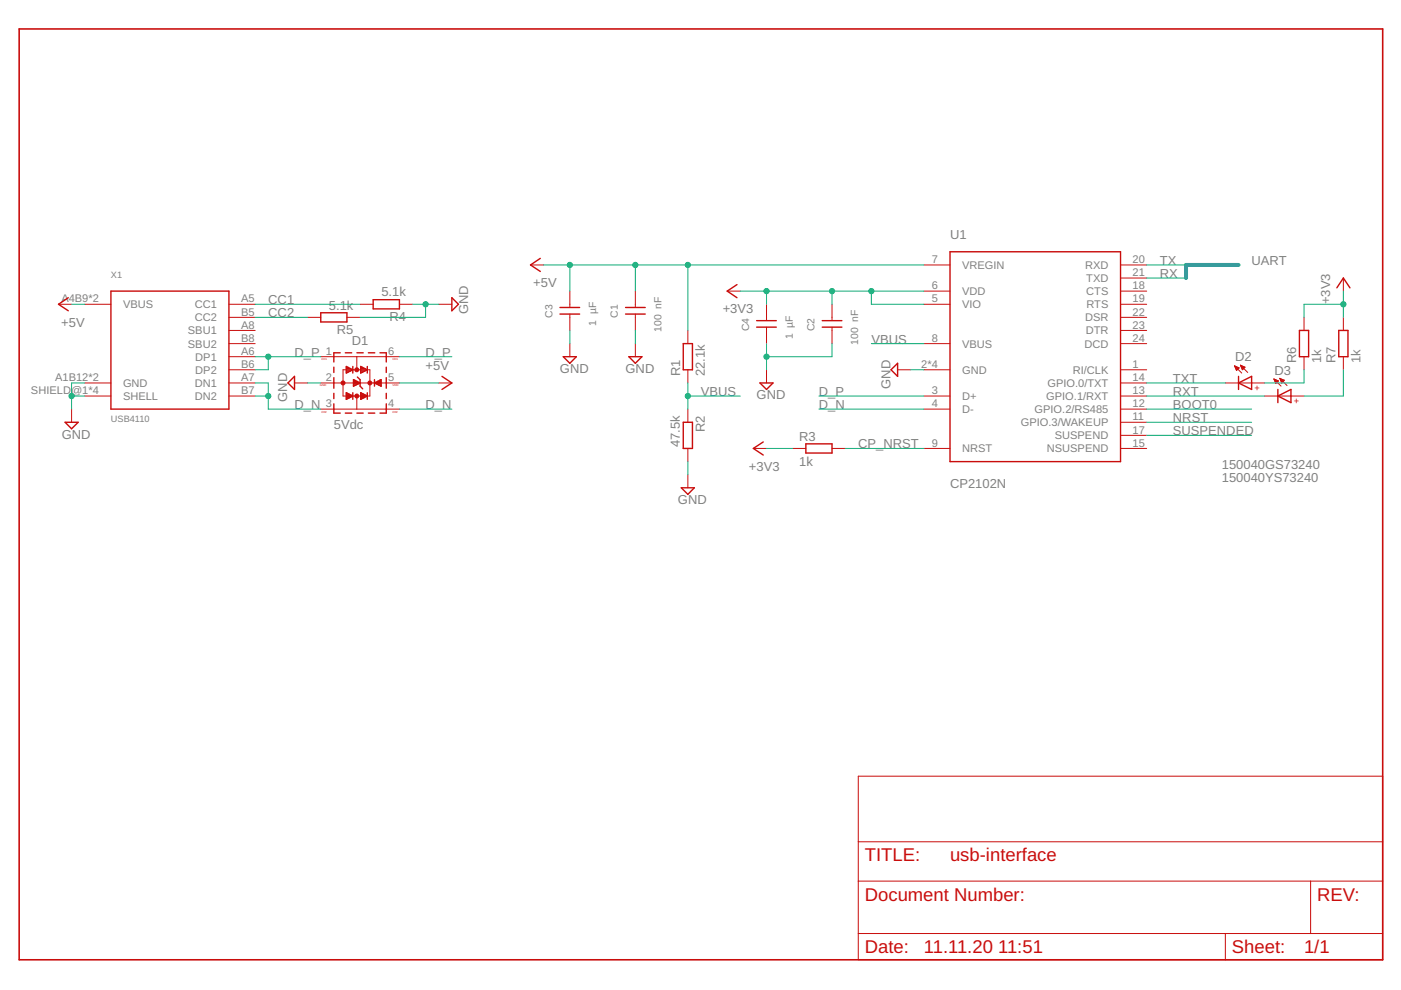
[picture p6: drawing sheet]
<svg xmlns="http://www.w3.org/2000/svg" width="297mm" height="210mm" viewBox="0 0 297 210" stroke-linecap="round" stroke-linejoin="round" font-family="sans-serif">
<g fill="none" stroke="#c90d0c" stroke-width=".21">
<path d="M112.5 56.2h2.8M195.9 56.2h5.5M237.6 56.2h5.5M237.6 58.9h5.5M284.8 58.9v2.8M12.4 64.5h2.8M18 64.5h5.5M48.5 64.5h5.6M48.5 67.3h5.6M48.5 70.1h5.6M48.5 72.9h5.6M48.5 75.6h5.6"/>
<path d="M48.5 78.4h5.6M65.2 67.3h2.8M68 75.6h16.7M73.3 78.4h-.6v5.6h.6M73.6 67.3h2.7M74.7 78.4h1.8M75.6 75.6v2.8M76.3 64.5h2.8M77.9 78.4h.5v5.6h-.5M84.7 64.5h2.8M93 64.5h2.8M120.8 61.7v3.5"/>
<path d="M120.8 66.6v3.5M120.8 72.9v2.7M134.7 61.7v3.5M134.7 66.6v3.5M134.7 72.9v2.7M145.8 70.1v2.8M145.8 78.4v2.8M154.2 61.7h2.8M162.5 64.5v3.5M162.5 69.4v3.5M162.5 78.4v2.8M176.4 64.5v3.5"/>
<path d="M176.4 69.4v3.5M190.3 78.4h2.8M195.9 64.5h5.5M195.9 72.9h5.5M195.9 78.4h5.5M195.9 61.7h5.5M237.6 64.5h5.5M237.6 67.3h5.5M237.6 70.1h5.5M237.6 72.9h5.5M237.6 78.4h5.5M237.6 61.7h5.5"/>
<path d="M261.7 77.6l1.6 1.5M261.7 77.6l1 .4-.5 .5zM261.8 77.6h.1M261.8 77.8h.4M261.9 77.9h.6M262 78h.7M262 78.2h.5M262.1 78.3h.3M262.1 78.4h.2M263 77.4l1.5 1.6M263 77.4l1 .5-.6 .5zM263 77.5h.2"/>
<path d="M263.1 77.6h.4M263.1 77.8h.7M263.2 77.9h.7M263.3 78h.5M263.3 78.2h.4M263.4 78.3h.1M276.5 67.3v2.8M276.5 75.6v2.8M284.8 67.3v2.8M284.8 75.6v2.8M15.2 86.7v2.8M18 81.2h5.5"/>
<path d="M18 84h5.5M48.5 81.2h5.6M48.5 84h5.6M62.4 81.2h2.8M68 81.2h7M68 86.7h16.7M74.7 84h1.8M75.6 84v2.7M76.3 81.2h8.4M93 81.2h2.8M145.8 86.7v2.8M145.8 95.1v2.8"/>
<path d="M159.7 95.1h2.8M168.1 95.1h2.8M176.4 95.1h2.8M195.9 84h5.5M195.9 86.7h5.5M195.9 95.1h5.5M237.6 81.2h5.5M237.6 84h5.5M237.6 86.7h5.5M237.6 89.5h5.5M237.6 95.1h5.5M237.6 92.3h5.5"/>
<path d="M259.8 81.2h8.3M268.1 84h8.4M270.1 80.3l1.5 1.6M270.1 80.3l1 .5-.6 .5zM270.2 80.5h.2M270.2 80.6h.5M270.3 80.8h.7M270.3 80.9h.7M270.4 81h.4M270.4 81.2h.3M270.5 81.3h.1M271.3 80.2l1.6 1.5"/>
<path d="M271.3 80.2l1 .4M271.3 80.2l.5 1 .5-.6M271.4 80.3h.2M271.5 80.5h.4M271.5 80.6h.8M271.6 80.8h.6M271.6 80.9h.5M271.7 81h.2M271.7 81.2h.1M145.8 100.6v2.8M182 164.6h111.2v38.9h-111.2zM182 178.5h111.2"/>
<path d="M182 186.8h111.2M182 197.9h111.2M259.8 197.9v5.6M277.9 186.8v11.1"/>
</g>
<g fill="none" stroke="#c90d0c" stroke-width=".3">
<path d="M114.6 54.8l-2.1 1.4 2.1 1.4M201.4 53.4h36.2v44.5h-36.2zM14.5 63.1l-2.1 1.4 2.1 1.4M23.5 61.7h25v25h-25zM62.4 79.8v2.8l-1.4-1.4zM68 66.3h5.6v2h-5.6zM70.8 77.9v1.1M72.1 74.8h-1.3v2M73.2 74.8h1.4M73.4 78.9h.4M73.4 78.7h.9M73.4 78.4h1.4"/>
<path d="M73.4 78.2h.9M73.4 77.9h.4M73.4 77.7l1.4 .7-1.4 .7zM74.8 77.7v1.4M75.7 74.8h1.3M75.8 79.9l.5 .6v1.4l.6 .5M76.5 77.7l1.4 .7-1.4 .7zM76.5 78.9h.4M76.5 78.7h.9M76.5 78.4h1.4M76.5 78.2h.9M76.5 77.9h.4"/>
<path d="M77.9 77.7v1.4M78.1 74.8h1.4M79.1 63.5h5.6v2h-5.6zM80.6 74.8h1.3v2M81.9 77.9v1.1M93.7 79.8l2.1 1.4-2.1 1.4M95.8 63.1l1.4 1.4-1.4 1.4zM118.7 65.2h4.2M118.7 66.6h4.2M119.4 75.6h2.8l-1.4 1.4zM132.6 65.2h4.2M132.6 66.6h4.2"/>
<path d="M133.3 75.6h2.8l-1.4 1.4zM144.9 72.9h1.9v5.5h-1.9zM156.3 60.3l-2.1 1.4 2.1 1.4M160.4 68h4.2M160.4 69.4h4.2M174.3 68h4.2M174.3 69.4h4.2M188.9 78.4l1.4-1.4v2.8zM262.6 79.8v2.8M275.5 70.1h2v5.5h-2zM283.4 61l1.4-2.1 1.4 2.1M283.8 70.1h2v5.5h-2z"/>
<path d="M13.8 89.5h2.8l-1.4 1.4zM70.8 85.6v2h1.3M70.8 80.1v2.2M70.8 83.4v1.1M73.2 87.6h1.4M73.4 84.6h.2M73.4 84.3h.7M73.4 84.1h1.2M73.4 83.8h1.1M73.4 83.6h.6M73.4 83.3h.2M73.4 83.3l1.4 .7-1.4 .7z"/>
<path d="M74.8 83.3v1.4M75 80.5l1.3 .7-1.3 .7zM75 81.9h.1M75 81.6h.5M75 81.4h1M75 81.1h1.2M75 80.9h.7M75 80.6h.2M75.7 87.6h1.3M76.5 83.3l1.4 .7-1.4 .7zM76.5 84.6h.2M76.5 84.3h.7"/>
<path d="M76.5 84.1h1.1M76.5 83.8h1.1M76.5 83.6h.6M76.5 83.3h.1M77.9 83.3v1.4M78.1 87.6h1.4M79.4 80.5v1.4M79.4 81.2l1.4-.7v1.4zM79.5 81.1h1.3M79.8 81.4h1M80 80.9h.8M80.2 81.6h.6"/>
<path d="M80.5 80.6h.3M80.8 81.9h.1M81.9 80.1v2.2M81.9 83.4v1.1M81.9 85.6v2h-1.3M144.9 89.5h1.9v5.6h-1.9zM161.1 81.2h2.8l-1.4 1.4zM161.8 93.7l-2.1 1.4 2.1 1.4M170.9 94.1h5.5v2h-5.5zM262.6 81.2l2.8-1.4v2.8zM270.9 84l2.8-1.4v2.8zM270.9 82.6v2.8"/>
<path d="M144.4 103.4h2.8l-1.4 1.4z"/>
</g>
<path d="M4.1 6.1h289.1v197.4h-289.1z" fill="none" stroke="#c90d0c" stroke-width=".34"/>
<g fill="#c90d0c" stroke="#c90d0c" stroke-width=".21">
<circle cx="78.4" cy="81.2" r=".42"/>
<circle cx="75.6" cy="78.4" r=".42"/>
<circle cx="75.6" cy="84" r=".42"/>
<circle cx="72.7" cy="81.2" r=".42"/>
</g>
<path d="M262.6 56.2h-11.1v2.7" fill="none" stroke="#0696d7" stroke-width=".85"/>
<g fill="none" stroke="#0dab76" stroke-width=".21">
<path d="M115.3 56.2h80.6M120.8 56.2v5.5M134.7 56.2v5.5M145.8 56.2v13.9M243.1 56.2h8.4M243.1 58.9h8.4M15.2 64.5h2.8M54.1 75.6h13.9M54.1 67.3h11.1M54.1 64.5h22.2M56.9 75.6v2.8h-2.8M84.7 75.6h11.1"/>
<path d="M87.5 64.5h5.5M90.2 64.5v2.8h-13.9M120.8 70.1v2.8M134.7 70.1v2.8M157 61.7h38.9M162.5 61.7v2.8M162.5 72.9v5.5M176.4 61.7v2.8M176.4 72.9v2.7h-13.9M184.7 61.7v2.8h11.2M184.7 72.9h11.2M193.1 78.4h2.8"/>
<path d="M276.5 78.4v2.8h-8.4M284.8 78.4v5.6h-8.3M284.8 64.5h-8.3v2.8M284.8 61.7v5.6M15.2 84h2.8M18 81.2h-2.8v5.5M54.1 84h2.8M54.1 81.2h2.8v5.5h11.1M65.2 81.2h2.8M84.7 81.2h8.3M84.7 86.7h11.1M145.8 84h11.2"/>
<path d="M145.8 81.2v5.5M145.8 97.9v2.7M162.5 95.1h5.6M173.6 84h22.3M173.6 86.7h22.3M179.2 95.1h16.7M243.1 84h25M243.1 81.2h16.7M243.1 89.5h22.3M243.1 86.7h22.3M243.1 92.3h22.3"/>
</g>
<g fill="#0dab76" stroke="#0dab76" stroke-width=".21">
<circle cx="15.2" cy="84" r=".55"/>
<circle cx="162.5" cy="75.6" r=".55"/>
<circle cx="90.2" cy="64.5" r=".55"/>
<circle cx="184.7" cy="61.7" r=".55"/>
<circle cx="162.5" cy="61.7" r=".55"/>
<circle cx="176.4" cy="61.7" r=".55"/>
<circle cx="284.8" cy="64.5" r=".55"/>
<circle cx="134.7" cy="56.2" r=".55"/>
<circle cx="120.8" cy="56.2" r=".55"/>
<circle cx="145.8" cy="56.2" r=".55"/>
<circle cx="145.8" cy="84" r=".55"/>
<circle cx="56.9" cy="75.6" r=".55"/>
<circle cx="56.9" cy="84" r=".55"/>
</g>
<g font-size="3.9" fill="#c90d0c">
<text x="183.4" y="182.6">TITLE:</text>
<text x="201.4" y="182.6">usb-interface</text>
<text x="183.4" y="191">Document Number:</text>
<text x="279.3" y="191">REV:</text>
<text x="183.4" y="202.1">Date:</text>
<text x="195.9" y="202.1">11.11.20</text>
<text x="211.6" y="202.1">11:51</text>
<text x="261.2" y="202.1">Sheet:</text>
<text x="276.5" y="202.1">1/1</text>
</g>
<g font-size="2.8" fill="#808080">
<text x="201.4" y="50.6">U1</text>
<text x="245.9" y="58.9">RX</text>
<text x="245.9" y="56.2">TX</text>
<text x="265.4" y="56.2">UART</text>
<text x="56.9" y="64.5">CC1</text>
<text x="69.7" y="65.6">5.1k</text>
<text x="80.9" y="62.8">5.1k</text>
<text x="113.1" y="60.9">+5V</text>
<text x="282" y="64.5" transform="rotate(-90 282 64.5)">+3V3</text>
<text x="13" y="69.2">+5V</text>
<text x="56.9" y="67.3">CC2</text>
<text x="71.4" y="70.9">R5</text>
<text x="82.6" y="68.1">R4</text>
<text x="99.3" y="66.6" transform="rotate(-90 99.3 66.6)">GND</text>
<text x="153.2" y="66.5">+3V3</text>
<text x="62.4" y="75.6">D_P</text>
<text x="74.6" y="73.1">D1</text>
<text x="90.2" y="75.6">D_P</text>
<text x="184.8" y="72.8">VBUS</text>
<text x="261.8" y="76.6">D2</text>
<text x="274.8" y="77" transform="rotate(-90 274.8 77)">R6</text>
<text x="280.1" y="77" transform="rotate(-90 280.1 77)">1k</text>
<text x="283.2" y="77" transform="rotate(-90 283.2 77)">R7</text>
<text x="288.4" y="77" transform="rotate(-90 288.4 77)">1k</text>
<text x="90.2" y="78.4">+5V</text>
<text x="118.7" y="79.1">GND</text>
<text x="132.6" y="79.1">GND</text>
<text x="144.2" y="79.8" transform="rotate(-90 144.2 79.8)">R1</text>
<text x="148.6" y="84">VBUS</text>
<text x="149.4" y="79.8" transform="rotate(-90 149.4 79.8)">22.1k</text>
<text x="173.6" y="84">D_P</text>
<text x="188.8" y="82.4" transform="rotate(-90 188.8 82.4)">GND</text>
<text x="248.7" y="81.2">TXT</text>
<text x="248.7" y="84">RXT</text>
<text x="270.2" y="79.4">D3</text>
<text x="60.9" y="85.2" transform="rotate(-90 60.9 85.2)">GND</text>
<text x="62.4" y="86.7">D_N</text>
<text x="90.2" y="86.7">D_N</text>
<text x="160.4" y="84.7">GND</text>
<text x="173.6" y="86.7">D_N</text>
<text x="248.7" y="89.5">NRST</text>
<text x="248.7" y="86.7">BOOT0</text>
<text x="13.1" y="93">GND</text>
<text x="70.8" y="91.1">5Vdc</text>
<text x="144.2" y="94.9" transform="rotate(-90 144.2 94.9)">47.5k</text>
<text x="149.4" y="91.7" transform="rotate(-90 149.4 91.7)">R2</text>
<text x="169.5" y="93.4">R3</text>
<text x="182" y="95.1">CP_NRST</text>
<text x="248.7" y="92.3">SUSPENDED</text>
<text x="158.8" y="99.8">+3V3</text>
<text x="169.5" y="98.7">1k</text>
<text x="259" y="99.4">150040GS73240</text>
<text x="143.7" y="106.9">GND</text>
<text x="201.4" y="103.4">CP2102N</text>
<text x="259" y="102.2">150040YS73240</text>
</g>
<g font-size="2.3" fill="#808080">
<text x="197.6" y="55.8">7</text>
<text x="204" y="57">VREGIN</text>
<text x="230.1" y="57">RXD</text>
<text x="230.3" y="59.8">TXD</text>
<text x="240.1" y="58.6">21</text>
<text x="240.1" y="55.8">20</text>
<text x="13" y="64.1">A4B9*2</text>
<text x="26.1" y="65.3">VBUS</text>
<text x="41.3" y="65.3">CC1</text>
<text x="51.1" y="64.1">A5</text>
<text x="197.6" y="61.3">6</text>
<text x="197.6" y="64.1">5</text>
<text x="204" y="62.6">VDD</text>
<text x="204" y="65.3">VIO</text>
<text x="230.3" y="62.6">CTS</text>
<text x="230.4" y="65.3">RTS</text>
<text x="240.1" y="64.1">19</text>
<text x="240.1" y="61.3">18</text>
<text x="39.8" y="70.9">SBU1</text>
<text x="41.3" y="68.1">CC2</text>
<text x="51.1" y="66.9">B5</text>
<text x="51.1" y="69.7">A8</text>
<text x="230.1" y="68.1">DSR</text>
<text x="230.2" y="70.9">DTR</text>
<text x="240.1" y="66.9">22</text>
<text x="240.1" y="69.7">23</text>
<text x="39.8" y="73.7">SBU2</text>
<text x="41.4" y="76.5">DP1</text>
<text x="51.1" y="72.5">B8</text>
<text x="51.1" y="75.2">A6</text>
<text x="69.1" y="75.2">1</text>
<text x="82.3" y="75.2">6</text>
<text x="197.6" y="72.5">8</text>
<text x="204" y="73.7">VBUS</text>
<text x="229.9" y="73.7">DCD</text>
<text x="240.1" y="72.5">24</text>
<text x="6.6" y="83.6">SHIELD@1*4</text>
<text x="11.7" y="80.8">A1B12*2</text>
<text x="26.1" y="82">GND</text>
<text x="41.3" y="82">DN1</text>
<text x="41.4" y="79.2">DP2</text>
<text x="51.1" y="78">B6</text>
<text x="51.1" y="80.8">A7</text>
<text x="51.1" y="83.6">B7</text>
<text x="69.1" y="80.8">2</text>
<text x="82.3" y="80.8">5</text>
<text x="195.3" y="78">2*4</text>
<text x="197.6" y="83.6">3</text>
<text x="204" y="79.2">GND</text>
<text x="222.1" y="82">GPIO.0/TXT</text>
<text x="227.4" y="79.2">RI/CLK</text>
<text x="240.1" y="83.6">13</text>
<text x="240.1" y="80.8">14</text>
<text x="240.1" y="78">1</text>
<text x="26.1" y="84.8">SHELL</text>
<text x="41.3" y="84.8">DN2</text>
<text x="69.1" y="86.4">3</text>
<text x="82.3" y="86.4">4</text>
<text x="197.6" y="86.4">4</text>
<text x="204" y="84.8">D+</text>
<text x="204" y="87.6">D-</text>
<text x="219.3" y="87.6">GPIO.2/RS485</text>
<text x="221.8" y="84.8">GPIO.1/RXT</text>
<text x="240.1" y="86.4">12</text>
<text x="240.1" y="89.1">11</text>
<text x="197.6" y="94.7">9</text>
<text x="204" y="95.9">NRST</text>
<text x="216.4" y="90.4">GPIO.3/WAKEUP</text>
<text x="221.9" y="95.9">NSUSPEND</text>
<text x="223.6" y="93.1">SUSPEND</text>
<text x="240.1" y="94.7">15</text>
<text x="240.1" y="91.9">17</text>
</g>
<g font-size="2.2" fill="#808080">
<text x="117.1" y="67.4" transform="rotate(-90 117.1 67.4)">C3</text>
<text x="126.4" y="69.1" transform="rotate(-90 126.4 69.1)">1 µF</text>
<text x="131" y="67.4" transform="rotate(-90 131 67.4)">C1</text>
<text x="140.3" y="70.3" transform="rotate(-90 140.3 70.3)">100 nF</text>
<text x="158.8" y="70.2" transform="rotate(-90 158.8 70.2)">C4</text>
<text x="168.1" y="71.9" transform="rotate(-90 168.1 71.9)">1 µF</text>
<text x="172.7" y="70.2" transform="rotate(-90 172.7 70.2)">C2</text>
<text x="182" y="73.1" transform="rotate(-90 182 73.1)">100 nF</text>
</g>
<g font-size="1.9" fill="#808080">
<text x="23.5" y="58.9">X1</text>
<text x="23.5" y="89.5">USB4110</text>
</g>
<g font-size="1.9" fill="#c90d0c">
<text x="266" y="82.8">+</text>
<text x="274.3" y="85.6">+</text>
</g>
<g font-size=".6" fill="#c90d0c">
<text x="68.2" y="76.3">I/O1</text>
<text x="83.2" y="76.3">I/O1</text>
<text x="67.8" y="81.9">GND</text>
<text x="83.2" y="81.9">VDD</text>
<text x="68.1" y="87.5">I/O2</text>
<text x="83.2" y="87.5">I/O2</text>
</g>
</svg>
